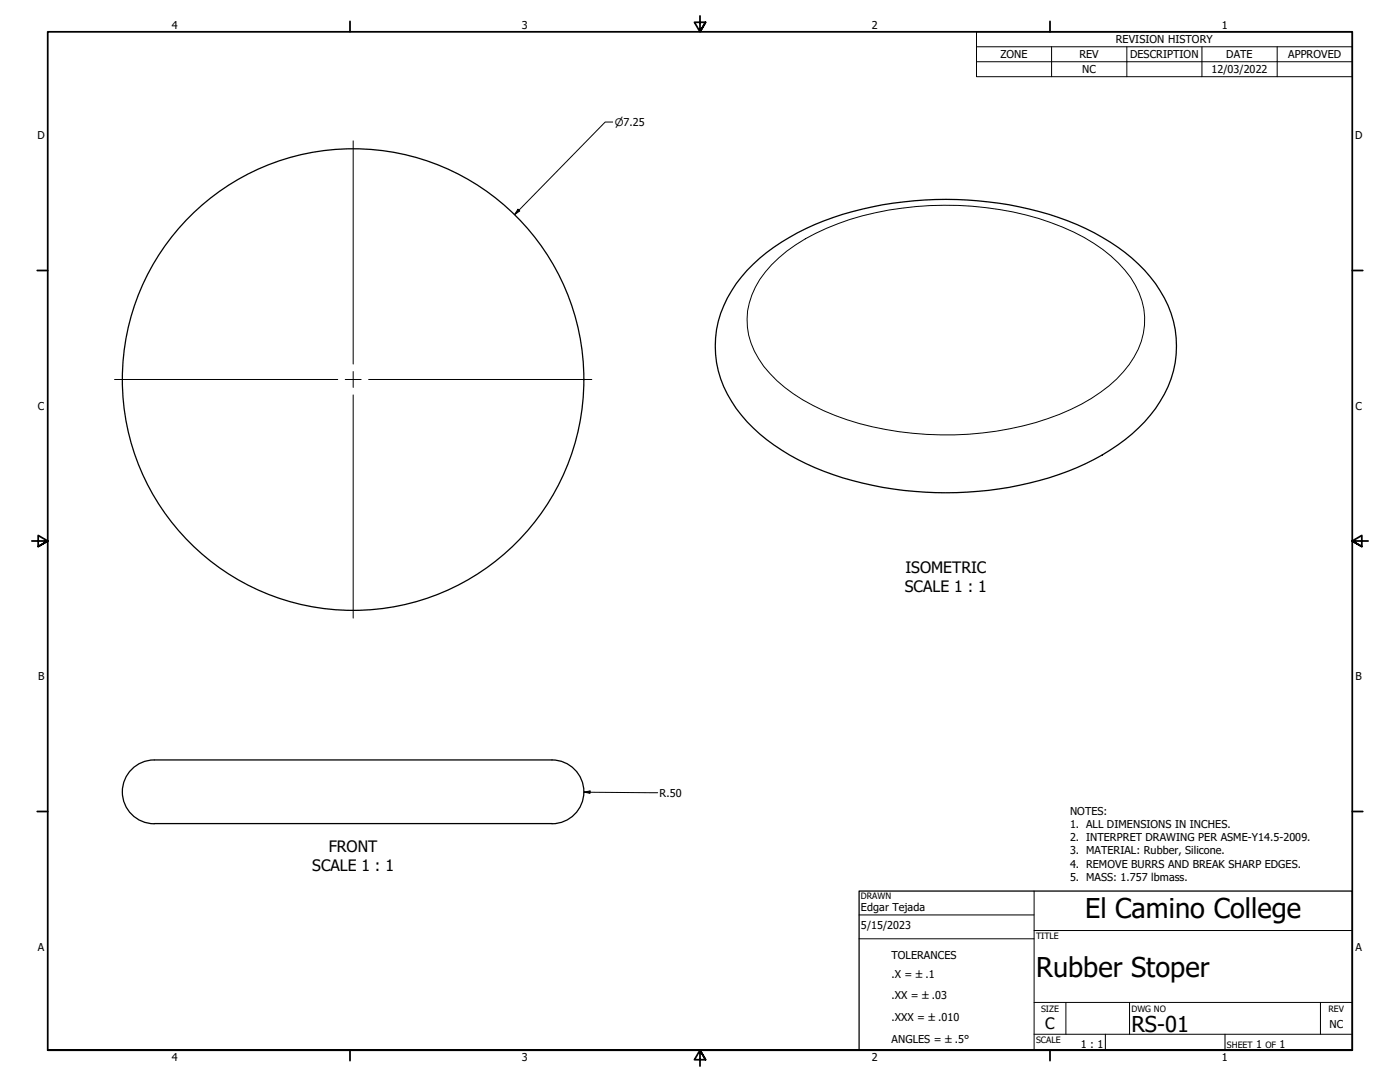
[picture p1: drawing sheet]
<svg xmlns="http://www.w3.org/2000/svg" width="559mm" height="432mm" viewBox="0 0 559 432" stroke-linecap="round" stroke-linejoin="round" font-family="sans-serif">
<!-- layer: Visible (ANSI) -->
<g fill="none" stroke="#000" stroke-width=".51">
<path d="M300.7 105.4a96 96 0 0 1 47.5-22.8 142.2 142.2 0 0 1 81.6 7 75.7 75.7 0 0 1 31.4 23.6 41.5 41.5 0 0 1-2.1 52.5 83.4 83.4 0 0 1-40.4 25 142.7 142.7 0 0 1-93.5-4.1 71.2 71.2 0 0 1-33.2-26.4 41.2 41.2 0 0 1 4-49.7zM52.1 307.5a12.7 12.7 0 0 1 9.5-4.2h158.7a12.7 12.7 0 0 1 12.7 12.7 12.7 12.7 0 0 1-12.7 12.7h-158.7a12.7 12.7 0 0 1-11.7-7.5 12.7 12.7 0 0 1 2.2-13.7z"/>
<circle cx="140.9" cy="151.5" r="92.1"/>
</g>
<!-- layer: Visible Narrow (ANSI) -->
<path d="M308 105.7a74.3 74.3 0 0 1 31.3-18.1 129.6 129.6 0 0 1 84.8 3 61 61 0 0 1 27.2 20.1 28.5 28.5 0 0 1-.6 34.8 63.1 63.1 0 0 1-27.8 19.9 129.2 129.2 0 0 1-89.6 .4 65.3 65.3 0 0 1-28.4-19.6 29 29 0 0 1 .6-37.7z" fill="none" stroke="#000" stroke-width=".4"/>
<!-- layer: Border (ANSI) -->
<g fill="none" stroke="#000" stroke-width=".7">
<path d="M139.7 8.5v4.2M279.4 6.3v6.4l-2.2-3.8h4.4l-2.2 3.8 2.2-3.8M419.1 8.5v4.2M14.9 107.9h4.1M539.8 107.9h4.1M12.7 215.9h6.3l-3.8-2.2v4.4l3.8-2.2-3.8 2.2M546.1 215.9h-6.3l3.8-2.2v4.4l-3.8-2.2 3.8 2.2M14.9 323.8h4.1M539.8 323.8h4.1M19 419.1v-406.4h520.8v406.4h-520.8h520.8M139.7 419.1v4.2M419.1 419.1v4.2"/>
<path d="M281.6 422.9l-2.2-3.8 2.2 3.8h-4.4l2.2-3.8v6.3"/>
</g>
<!-- layer: Title (ANSI) -->
<path d="M412.7 355.6v63.5M342.9 365.1h69.8M342.9 374.6h69.8M412.7 371.3h127.1M412.7 412.7h127.1M412.7 400h127.1M425.4 400v12.7M441.2 412.7v6.4M450.8 400v12.7M488.9 412.7v6.4M527 400v12.7" fill="none" stroke="#000" stroke-width=".4"/>
<path d="M342.9 355.6h196.9v63.5h-196.9z" fill="none" stroke="#000" stroke-width=".51"/>
<!-- layer: Symbol (ANSI) -->
<path d="M389.8 18.7v-6h150v6M419.7 18.7v11.9M449.8 18.7v11.9M479.7 18.7v11.9M509.8 18.7v11.9M539.8 18.7h-150v5.9M539.8 18.7v11.9h-150v-6M389.8 24.6h150" fill="none" stroke="#000" stroke-width=".4"/>
<!-- layer: Center Mark (ANSI) -->
<path d="M141 56.2v89.1M45.7 151.4h89.1M137.8 151.4h6.3M141 148.3v6.3M141 157.6v89.1M147.1 151.4h89.1" fill="none" stroke="#000" stroke-width=".4"/>
<!-- layer: Dimension (ANSI) -->
<path d="M244.5 48.7h-2.9l-36.2 37M206.8 83.5l.7 .7-2.1 1.5zM233 316.1l2.5-.4v.9zM233 316.1l29.5 .3" fill="none" stroke="#000" stroke-width=".4"/>
<g fill="#000">
<path d="M206.8 83.5l.7 .7-2.1 1.5z" fill-rule="evenodd"/>
<path d="M233 316.1l2.5-.4v.9z" fill-rule="evenodd"/>
</g>
<g font-size="10.9">
<text x="433.1" y="366.5">El Camino College</text>
<text x="413.5" y="390.1">Rubber Stoper</text>
</g>
<text font-size="8.7" x="451.6" y="411.9">RS-01</text>
<g font-size="6.3">
<text x="361.4" y="228.7">ISOMETRIC</text>
<text x="361.2" y="236.2">SCALE 1 : 1</text>
<text x="131.2" y="339.9">FRONT</text>
<text x="124.6" y="347.4">SCALE 1 : 1</text>
<text x="417.2" y="410.8">C</text>
</g>
<g font-size="4.3">
<text x="68.6" y="11.7">4</text>
<text x="208.3" y="11.7">3</text>
<text x="348" y="11.7">2</text>
<text x="487.7" y="11.7">1</text>
<text x="445.4" y="17.3">REVISION HISTORY</text>
<text x="399.3" y="23.2">ZONE</text>
<text x="430.8" y="23.2">REV</text>
<text x="451" y="23.2">DESCRIPTION</text>
<text x="489.5" y="23.2">DATE</text>
<text x="514.1" y="23.2">APPROVED</text>
<text x="432" y="29.2">NC</text>
<text x="483.6" y="29">12/03/2022</text>
<text x="15" y="55.6">D</text>
<text x="540.9" y="55.6">D</text>
<text x="15.1" y="163.5">C</text>
<text x="541" y="163.5">C</text>
<text x="15.2" y="271.5">B</text>
<text x="541.1" y="271.5">B</text>
<text x="263.3" y="317.9">R.50</text>
<text x="427.1" y="325.2">NOTES:</text>
<text x="427.1" y="330.5">1. ALL DIMENSIONS IN INCHES.</text>
<text x="427.1" y="335.7">2. INTERPRET DRAWING PER ASME-Y14.5-2009.</text>
<text x="427.1" y="340.9">3. MATERIAL: Rubber, Silicone.</text>
<text x="427.1" y="346.2">4. REMOVE BURRS AND BREAK SHARP EDGES.</text>
<text x="427.1" y="351.4">5. MASS: 1.757 lbmass.</text>
<text x="343.7" y="363.5">Edgar Tejada</text>
<text x="343.7" y="370.9">5/15/2023</text>
<text x="15.1" y="379.4">A</text>
<text x="355.9" y="382.8">TOLERANCES</text>
<text x="541" y="379.4">A</text>
<text x="355.9" y="390.2">.X = ±.1</text>
<text x="355.9" y="398.8">.XX = ±.03</text>
<text x="355.9" y="407.5">.XXX = ±.010</text>
<text x="530.6" y="410.1">NC</text>
<text x="355.9" y="416.1">ANGLES = ±.5°</text>
<text x="431.4" y="418.3">1 : 1</text>
<text x="501.3" y="418.3">1</text>
<text x="510.7" y="418.3">1</text>
<text x="68.6" y="423.3">4</text>
<text x="208.3" y="423.3">3</text>
<text x="348" y="423.3">2</text>
<text x="487.7" y="423.3">1</text>
</g>
<text font-size="4.1" x="245.4" y="50.2">⌀7.25</text>
<g font-size="3.5">
<text x="343.7" y="358.9">DRAWN</text>
<text x="413.5" y="374.6">TITLE</text>
<text x="415.5" y="403.9">SIZE</text>
<text x="451.6" y="403.9">DWG NO</text>
<text x="530.3" y="403.9">REV</text>
<text x="413.5" y="416.1">SCALE</text>
<text x="489.7" y="418.3">SHEET</text>
<text x="505.1" y="418.3">OF</text>
</g>
</svg>
